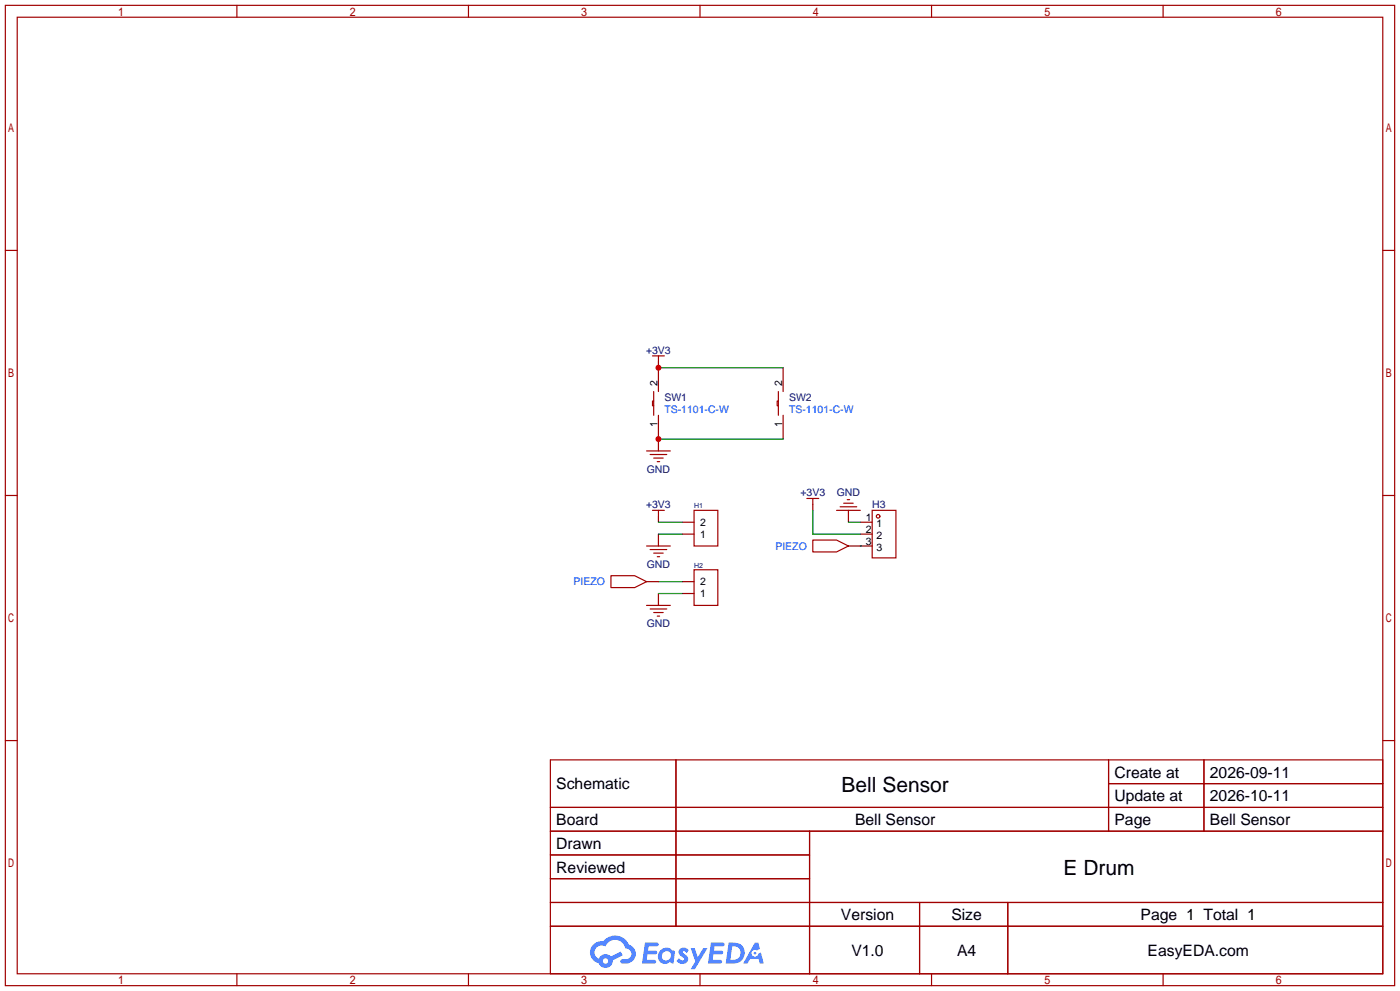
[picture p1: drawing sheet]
<svg xmlns="http://www.w3.org/2000/svg" width="299mm" height="212mm" viewBox="0 0 299 212" stroke-linecap="round" stroke-linejoin="round" font-family="sans-serif">
<g fill="none" stroke="#a10000" stroke-width=".25">
<path d="M1.1 1.1h297.2v209.6h-297.2zM3.7 3.7h292.1v204.5h-292.1zM50.7 1.1v2.6M100.2 1.1v2.6M149.7 1.1v2.6M199.3 1.1v2.6M248.8 1.1v2.6M1.1 53.5h2.6M295.8 53.5h2.5M1.1 105.9h2.6M295.8 105.9h2.5M1.1 158.3h2.6"/>
<path d="M295.8 158.3h2.5M117.7 162.4h178.1v45.8h-178.1zM117.7 172.6h178.1M117.7 177.7h178.1M144.6 162.4v35.6M173.2 177.7v30.5M237.1 162.4v15.3M237.1 167.5h58.7M257.5 162.4v15.3M117.7 182.8h55.5M117.7 192.9h178.1M117.7 187.8h55.5"/>
<path d="M117.7 198h178.1M196.7 192.9v15.3M215.6 192.9v15.3M50.7 208.2v2.5M100.2 208.2v2.5M149.7 208.2v2.5M199.3 208.2v2.5M248.8 208.2v2.5"/>
</g>
<g fill="#5487ff">
<path d="M145.5 202.8a1.3 1.3 0 0 1 1.8 .3l-.4 .6a.54 .54 0 0 0-.9-.2l.1 .2a1.28 1.28 0 0 1 .8 2 1.53 1.53 0 0 1-2.2-.3l.5-.6 .8 .5a.31 .31 0 0 0 .4-.3 .31 .31 0 0 0-.3-.3 1.12 1.12 0 0 1-.6-1.9z"/>
<path d="M147.7 202.7h.9l.7 1.9 1.1-1.9h.9l-2.7 4.5h-.9l1-1.7z"/>
<path d="M138 201.5h1.6a1.31 1.31 0 0 1 1.2 .2 .4 .4 0 0 1-.3 .6h-1.8l-.1 .9h1.6a.4 .4 0 0 1 .4 .4 .4 .4 0 0 1-.4 .4h-1.7l-.2 1.2h1.4a.46 .46 0 0 1 .5 .1 .46 .46 0 0 1 .1 .5l-.3 .2h-2.7z"/>
<path d="M152.1 201.5h1.6a1.32 1.32 0 0 1 1.3 .2 .39 .39 0 0 1-.4 .6h-1.7l-.2 .9h1.7a.4 .4 0 0 1 .3 .4 .4 .4 0 0 1-.4 .4h-1.7l-.2 1.2h1.4a.46 .46 0 0 1 .5 .1 .46 .46 0 0 1 .1 .5l-.3 .2h-2.7z"/>
<path d="M161.5 201.5h.7l.4 1.3-.7 .4a.75 .75 0 0 0-1.1 .3 .75 .75 0 0 0 .5 1 .75 .75 0 0 0 .9-.6l.6-.3 .6 2.4h-.9l-.2-1h-1.9l-.5 1h-.9z"/>
<path d="M155.9 201.5l-.7 4.5h1.5a2.27 2.27 0 0 0 2.6-2.3 2.27 2.27 0 0 0-2.7-2.2zM156.6 202.3a1.5 1.5 0 0 1 1.8 1.5 1.5 1.5 0 0 1-1.9 1.4h-.3z"/>
<path d="M141.3 203.1a1.6 1.6 0 0 0-.3 2.3 1.6 1.6 0 0 0 2.3 .2l.8 .4 .3-2.5-.2-.3h-.4a1.58 1.58 0 0 0-2.5-.1zM141.9 203.6a.98 .98 0 0 1 1.6 .5 .98 .98 0 0 1-1.1 1.2 .94 .94 0 0 1-.8-.6 .94 .94 0 0 1 .3-1.1z"/>
<path d="M126.9 201.9a2.37 2.37 0 0 0 1.2 4 1.54 1.54 0 0 0 1.7 1 1.54 1.54 0 0 0 1.3-1.6l2.1-1.1-.5-.8-2 1.1a1.57 1.57 0 0 0-2.6 .4 1.5 1.5 0 0 1-.8-2.1 1.5 1.5 0 0 1 2.2-.5 2.23 2.23 0 0 1 2.3-1.4 2.23 2.23 0 0 1 2 1.8 1.16 1.16 0 0 1 1.2 1.1 1.16 1.16 0 0 1-1 1.3h-.7a.47 .47 0 0 0-.6 .3 .47 .47 0 0 0 .4 .6 2.17 2.17 0 0 0 2.5-1 2.17 2.17 0 0 0-.3-2.7l-.8-.4a3.2 3.2 0 0 0-5.4-.7l-1.2 .1zM129 205.4a.58 .58 0 0 1 1.1 0 .58 .58 0 0 1-1.1 0z"/>
<circle cx="161.5" cy="203.8" r=".28"/>
</g>
<g fill="none" stroke="#a10000" stroke-width=".25">
<path d="M139.6 76.1h2.5M140.8 76.1v1.2M138.3 96.4h5.1M139.1 97.2h3.5M139.8 85.7h-.2v1h.2M139.8 97.9h2.1M139.8 83.7v5.1M140.6 98.7h.5M166.5 85.7h-.3v1h.3M166.5 83.7v5.1M138.3 116.7h5.1M139.1 117.5h3.5"/>
<path d="M139.6 109.1h2.5M139.8 118.2h2.1M140.6 119h.5M140.8 109.1v1.3M148.5 109.1h5v7.6h-5zM172.6 106.6h2.5M173.9 115.4h5l2.6 1.3-2.6 1.3h-5zM173.9 106.6v1.2M178.9 109.1h5.1M179.7 108.3h3.6M180.5 107.6h2M181.2 106.8h.5"/>
<path d="M186.6 109.1h5v10.2h-5zM130.7 123.1h5.1l2.5 1.2-2.5 1.3h-5.1zM138.3 129.4h5.1M139.1 130.2h3.5M139.8 130.9h2.1M140.6 131.7h.5M148.5 121.8h5v7.6h-5z"/>
<circle cx="187.8" cy="110.4" r=".38"/>
</g>
<g fill="none" stroke="#870000" stroke-width=".25">
<path d="M140.8 77.3v6.4M167.5 78.6v5.1M140.8 88.8v7.6M167.5 88.8v5.1M140.8 110.4v1.2M140.8 114.2v2.5M145.9 114.2h2.6M145.9 111.6h2.6M173.9 107.8v1.3M181.5 109.1v2.5M181.5 116.7h5.1M184 114.2h2.6"/>
<path d="M184 111.6h2.6M138.3 124.3h2.5M140.8 126.9v2.5M145.9 126.9h2.6M145.9 124.3h2.6"/>
</g>
<path d="M140.8 93.9h26.7M140.8 111.6h5.1M140.8 114.2h5.1M173.9 109.1v5.1h10.1M181.5 111.6h2.5M184 116.7h.1M140.8 124.3h5.1M140.8 126.9h5.1" fill="none" stroke="#008700" stroke-width=".25"/>
<circle cx="140.8" cy="93.9" r=".63" fill="#c00"/>
<path d="M140.8 78.6h26.7" fill="none" stroke="#008700" stroke-width=".25"/>
<circle cx="140.8" cy="78.6" r=".63" fill="#c00"/>
<g font-size="4.5">
<text x="180" y="169.3">Bell Sensor</text>
<text x="227.5" y="187.1">E Drum</text>
</g>
<g font-size="3.4">
<text x="238.4" y="166.2">Create at</text>
<text x="258.8" y="166.2">2026-09-11</text>
<text x="119" y="168.7">Schematic</text>
<text x="238.4" y="171.3">Update at</text>
<text x="258.8" y="171.3">2026-10-11</text>
<text x="119" y="176.4">Board</text>
<text x="182.9" y="176.4">Bell Sensor</text>
<text x="238.4" y="176.4">Page</text>
<text x="258.8" y="176.4">Bell Sensor</text>
<text x="119" y="181.4">Drawn</text>
<text x="119" y="186.5">Reviewed</text>
<text x="179.9" y="196.7">Version</text>
<text x="203.5" y="196.7">Size</text>
<text x="244" y="196.7">Page 1 Total 1</text>
<text x="182.1" y="204.3">V1.0</text>
<text x="204.7" y="204.3">A4</text>
<text x="245.5" y="204.3">EasyEDA.com</text>
</g>
<g font-size="2.2" fill="#000080">
<text x="138.2" y="75.6">+3V3</text>
<text x="142.1" y="85.8">SW1</text>
<text x="168.8" y="85.8">SW2</text>
<text x="138.4" y="101">GND</text>
<text x="171.2" y="106.1">+3V3</text>
<text x="179" y="106.1">GND</text>
<text x="138.2" y="108.6">+3V3</text>
<text x="186.6" y="108.6">H3</text>
<text x="138.4" y="121.3">GND</text>
<text x="138.4" y="134">GND</text>
</g>
<g font-size="2.2">
<text x="140.6" y="82.4" transform="rotate(-90 140.6 82.4)">2</text>
<text x="167.3" y="82.4" transform="rotate(-90 167.3 82.4)">2</text>
<text x="140.6" y="91.3" transform="rotate(-90 140.6 91.3)">1</text>
<text x="167.3" y="91.3" transform="rotate(-90 167.3 91.3)">1</text>
<text x="149.7" y="112.4">2</text>
<text x="185.2" y="111.4">1</text>
<text x="185.2" y="114">2</text>
<text x="187.5" y="112.7">1</text>
<text x="149.7" y="115">1</text>
<text x="185.2" y="116.5">3</text>
<text x="187.5" y="115.2">2</text>
<text x="187.5" y="117.8">3</text>
<text x="149.7" y="125.1">2</text>
<text x="149.7" y="127.7">1</text>
</g>
<g font-size="2.2" fill="#00f">
<text x="142.1" y="88.3">TS-1101-C-W</text>
<text x="168.8" y="88.3">TS-1101-C-W</text>
<text x="165.9" y="117.5">PIEZO</text>
<text x="122.7" y="125.2">PIEZO</text>
</g>
<g font-size="1.5" fill="#000080">
<text x="148.5" y="108.6">H1</text>
<text x="148.5" y="121.3">H2</text>
</g>
</svg>
